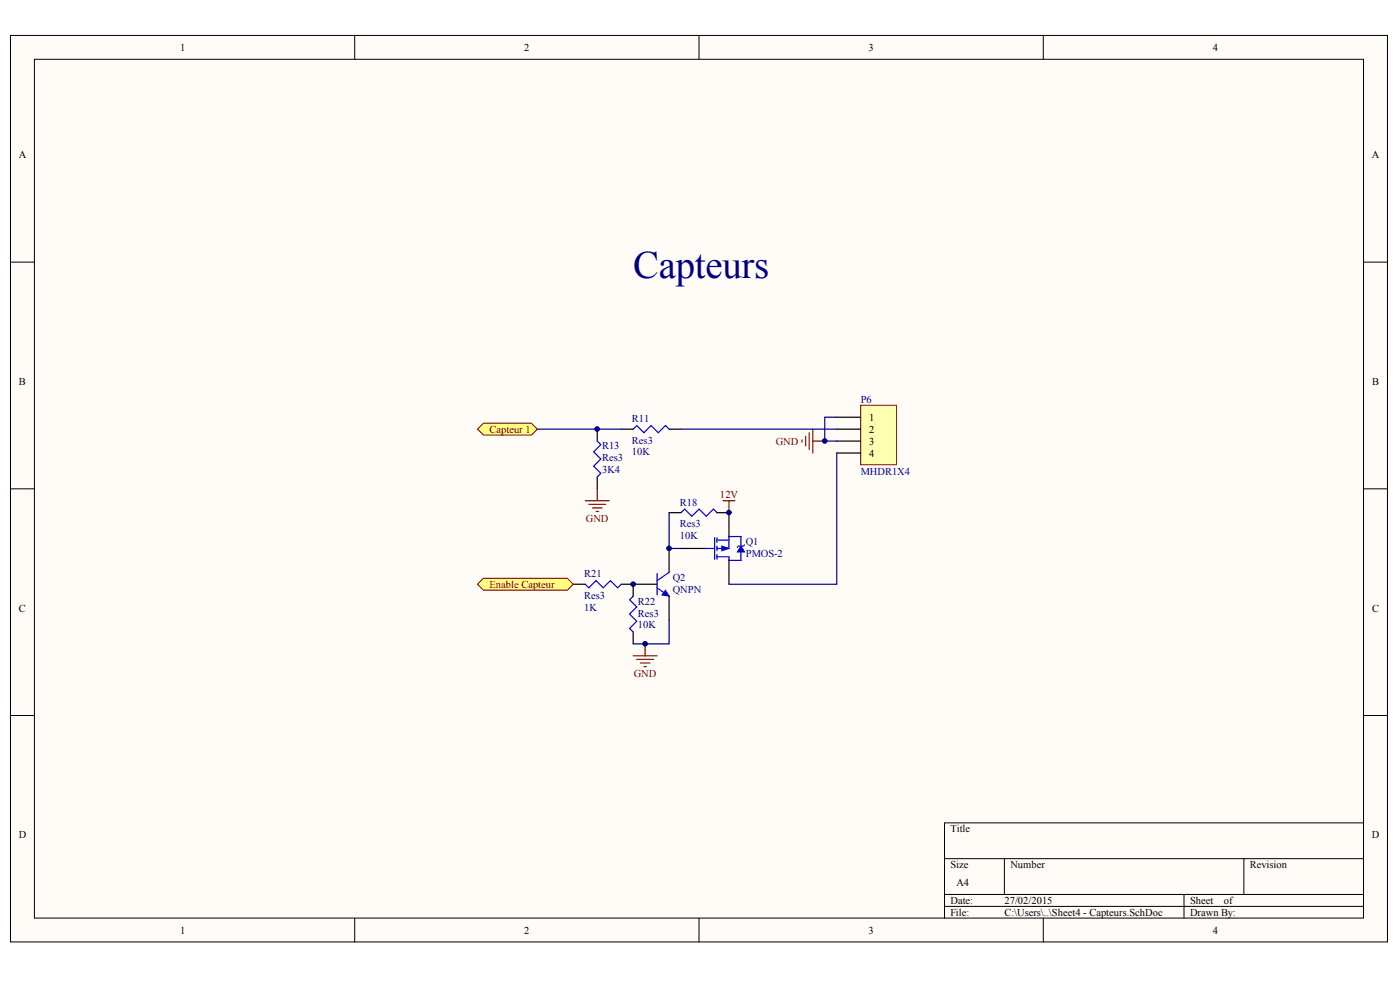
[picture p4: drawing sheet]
<svg xmlns="http://www.w3.org/2000/svg" width="288mm" height="202mm" viewBox="0 0 288 202" stroke-linecap="round" stroke-linejoin="round" font-family="sans-serif">
<g fill="#fffcf8" stroke="#000" stroke-width=".21">
<path d="M2.2 7.3h283.1v186.2h-283.1z"/>
<path d="M7.1 12.2h273.3v176.4h-273.3z"/>
</g>
<g fill="none" stroke="#000" stroke-width=".21">
<path d="M72.9 7.3v4.9M143.7 7.3v4.9M214.5 7.3v4.9M2.2 53.8h4.9M280.4 53.8h4.9M2.2 100.4h4.9M280.4 100.4h4.9M2.2 147h4.9M280.4 147h4.9M194.2 176.4h86.2M206.5 176.4v7.3M255.8 176.4v7.3"/>
<path d="M280.4 169h-86.2v19.6M72.9 188.6v5M143.7 188.6v5M194.2 183.7h86.2M194.2 186.2h86.2M214.5 188.6v5M243.5 183.7v4.9"/>
</g>
<path d="M137.6 112.7v4.9M137.6 105.3h2.4M140 112.7h5M147.4 105.3h2.5v4.9M149.9 115.1v4.9M117.9 120h2.4M127.7 120h7.4M130.2 120v2.5M130.2 129.8v2.5M137.6 122.5v4.9" fill="none" stroke="#000" stroke-width=".25"/>
<g fill="none" stroke="#00f" stroke-width=".25">
<path d="M135.1 117.8v4.4M137.6 117.6l-2.5 1.7M140 105.3l.8-.7 1.5 1.5 1.4-1.5 1.5 1.5 1.5-1.5 .7 .7M145 112.7h1.9M146.9 110.5v4.4M147.4 111h2.5M147.4 110.5v.9M147.4 112.2v1M147.4 113.9v1M152.4 112.2v-2h-2.5v2.5h-2.5M152.4 113.4v1.7h-2.5v-.7h-2.5M153.1 111.9l-.3 .3h-.9l-.3 .2"/>
<path d="M120.3 120l.8 .8 1.5-1.5 1.4 1.5 1.5-1.5 1.5 1.5 .7-.8M130.2 122.5l-.7 .7 1.4 1.5-1.4 1.5 1.4 1.4-1.4 1.5 .7 .7M135.1 120.8l2.5 1.7"/>
</g>
<g fill="#00f" stroke="#00f" stroke-width=".21">
<path d="M136.8 121.2l.8 1.3-1.5-.3z"/>
<path d="M148.4 112.2l1.5 .5-1.5 .5z"/>
<path d="M152.4 112.2l.7 1.2h-1.5z"/>
</g>
<path d="M137.6 105.3v7.4h2.4M137.6 127.4v4.9h-7.4" fill="none" stroke="#000080" stroke-width=".25"/>
<path d="M148.7 102.9h2.4M149.9 102.9v2.4M130.2 134.7h4.9M130.9 135.5h3.5M131.7 136.2h1.9M132.4 136.9h.5M132.7 132.3v2.4" fill="none" stroke="#800000" stroke-width=".25"/>
<path d="M98.2 120l1.2-1.2h17.2l1.3 1.2-1.3 1.2h-17.2z" fill-rule="evenodd" fill="#ffff80" stroke="#800000" stroke-width=".21"/>
<path d="M177 83.3h7.3v12.2h-7.3z" fill="#ffffb0" stroke="#800000" stroke-width=".21"/>
<path d="M172.1 85.7h4.9M172.1 88.2h4.9M172.1 90.6h4.9M172.1 93.1h4.9" fill="none" stroke="#000" stroke-width=".25"/>
<path d="M98.2 88.2l1.2-1.3h9.9l1.2 1.3-1.2 1.2h-9.9z" fill-rule="evenodd" fill="#ffff80" stroke="#800000" stroke-width=".21"/>
<path d="M122.8 88.2v2.4M122.8 98v2.4M127.7 88.2h2.5M137.6 88.2h2.4" fill="none" stroke="#000" stroke-width=".25"/>
<path d="M122.8 90.6l.7 .7-1.4 1.5 1.4 1.5-1.4 1.5 1.4 1.4-.7 .8M130.2 88.2l.7-.8 1.5 1.5 1.5-1.5 1.5 1.5 1.4-1.5 .8 .8" fill="none" stroke="#00f" stroke-width=".25"/>
<path d="M164.9 90.4v.5M165.6 89.6v2M166.4 88.9v3.4M167.1 88.2v4.9M167.1 90.6h2.5M120.3 102.9h5M121.1 103.6h3.4M121.8 104.3h2M122.6 105.1h.5M122.8 100.4v2.5" fill="none" stroke="#800000" stroke-width=".25"/>
<path d="M110.5 88.2h17.2M140 88.2h32.1M172.1 93.1v26.9h-22.2M172.1 85.7h-2.5v4.9h2.5" fill="none" stroke="#000080" stroke-width=".25"/>
<g fill="#000080" stroke="#000080" stroke-width=".21">
<circle cx="122.8" cy="88.1" r=".47"/>
<circle cx="130.2" cy="120" r=".47"/>
<circle cx="132.6" cy="132.3" r=".47"/>
<circle cx="137.6" cy="112.6" r=".47"/>
<circle cx="149.9" cy="105.3" r=".47"/>
<circle cx="169.6" cy="90.6" r=".47"/>
</g>
<text font-size="8" fill="#000080" x="130.2" y="57">Capteurs</text>
<g font-size="2.2">
<text x="37" y="10.4">1</text>
<text x="107.8" y="10.4">2</text>
<text x="178.6" y="10.4">3</text>
<text x="249.4" y="10.4">4</text>
<text x="3.9" y="32.5">A</text>
<text x="282.1" y="32.5">A</text>
<text x="3.9" y="79.1">B</text>
<text x="282.1" y="79.1">B</text>
<text x="178.7" y="86.5">1</text>
<text x="178.7" y="88.9">2</text>
<text x="178.7" y="91.4">3</text>
<text x="178.7" y="93.8">4</text>
<text x="3.9" y="125.6">C</text>
<text x="282.1" y="125.6">C</text>
<text x="3.9" y="172.2">D</text>
<text x="195.4" y="171">Title</text>
<text x="282.1" y="172.2">D</text>
<text x="195.4" y="178.3">Size</text>
<text x="207.8" y="178.3">Number</text>
<text x="257" y="178.3">Revision</text>
<text x="195.4" y="185.7">Date:</text>
<text x="196.7" y="182">A4</text>
<text x="206.5" y="185.7">27/02/2015</text>
<text x="244.7" y="185.7">Sheet</text>
<text x="251.7" y="185.7">of</text>
<text x="37" y="191.8">1</text>
<text x="107.8" y="191.8">2</text>
<text x="178.6" y="191.8">3</text>
<text x="195.4" y="188.1">File:</text>
<text x="206.5" y="188.1">C:\Users\..\Sheet4 - Capteurs.SchDoc</text>
<text x="244.7" y="188.1">Drawn By:</text>
<text x="249.4" y="191.8">4</text>
</g>
<g font-size="2.2" fill="#000080">
<text x="177" y="82.8">P6</text>
<text x="129.9" y="86.7">R11</text>
<text x="123.8" y="92.3">R13</text>
<text x="123.8" y="94.8">Res3</text>
<text x="129.9" y="93.6">10K</text>
<text x="129.9" y="91.1">Res3</text>
<text x="123.8" y="97.2">3K4</text>
<text x="177" y="97.5">MHDR1X4</text>
<text x="139.8" y="103.9">R18</text>
<text x="139.8" y="110.7">10K</text>
<text x="139.8" y="108.3">Res3</text>
<text x="153.3" y="111.9">Q1</text>
<text x="120.1" y="118.6">R21</text>
<text x="138.3" y="119.3">Q2</text>
<text x="153.3" y="114.4">PMOS-2</text>
<text x="120.1" y="125.4">1K</text>
<text x="120.1" y="123">Res3</text>
<text x="131.2" y="124.2">R22</text>
<text x="138.3" y="121.7">QNPN</text>
<text x="131.2" y="129.1">10K</text>
<text x="131.2" y="126.7">Res3</text>
</g>
<g font-size="2.2" fill="#800000">
<text x="100.6" y="88.9">Capteur 1</text>
<text x="159.5" y="91.4">GND</text>
<text x="120.5" y="107.2">GND</text>
<text x="148" y="102.4">12V</text>
<text x="100.6" y="120.8">Enable Capteur</text>
<text x="130.3" y="139.1">GND</text>
</g>
</svg>
